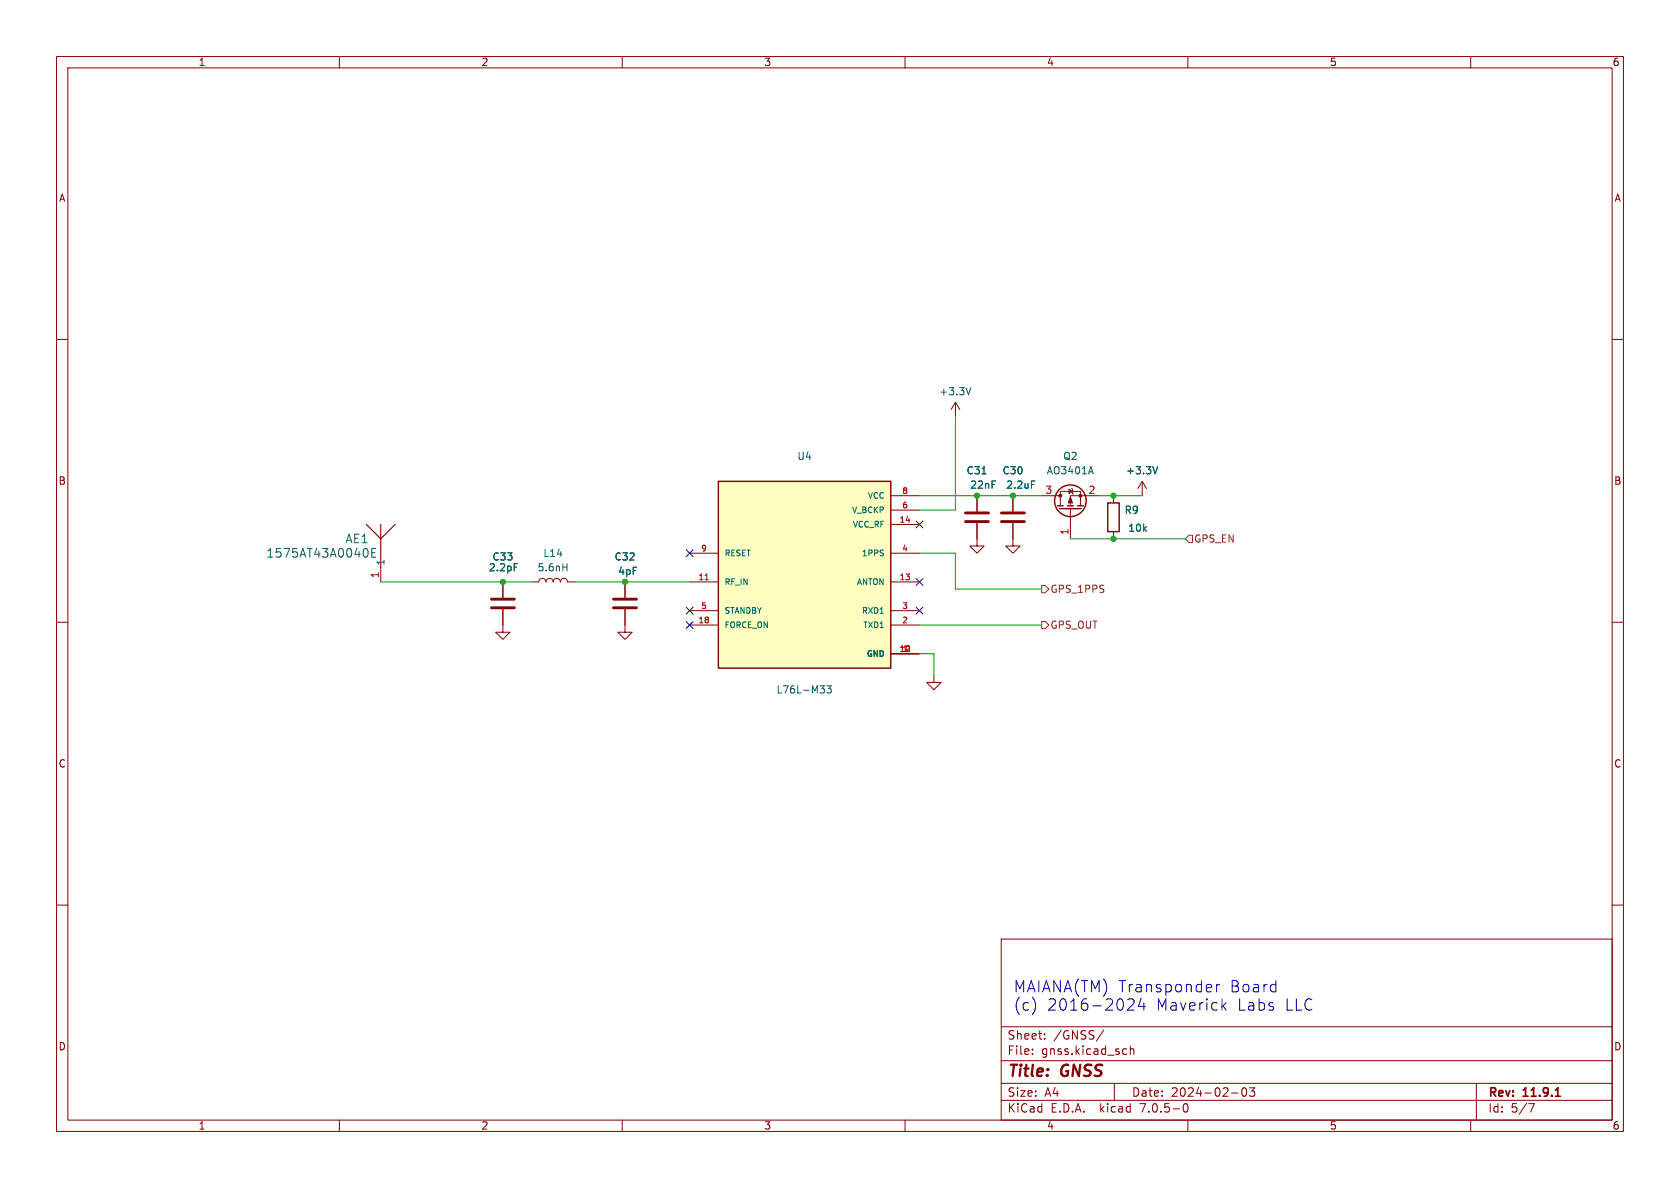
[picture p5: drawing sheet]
<svg xmlns="http://www.w3.org/2000/svg" width="297mm" height="210mm" viewBox="0 0 297 210" stroke-linecap="round" stroke-linejoin="round" font-family="sans-serif">
<g fill="none" stroke="#840000" stroke-width=".18">
<path d="M10 10h277v190h-277zM12 12h273v186h-273zM60 10v2M110 10v2M160 10v2M210 10v2M260 10v2M10 60h2M285 60h2M168.9 71.1l-.8 1.3M168.9 71.1v2.6M168.9 71.1l.8 1.3"/>
<path d="M121.9 97.8h5.1M157.5 87.6h5.1M157.5 92.7h5.1M157.5 97.8h5.1M157.5 90.2h5.1M172.7 92.5v4h1.3l-1.3 1.3-1.3-1.3h1.3M172.7 87.6v2.8M179.1 92.5v4h1.2l-1.2 1.3-1.3-1.3h1.3M179.1 87.6v2.8M184.1 87.6h3.4M187.5 89.4v-2.5h3.5v2.5M189 86.5l.6 .4-.6 .3z"/>
<path d="M189.2 89.9v5.4M189.5 86.4l.1 .1v.7l.1 .2M194.3 87.6h-5.1v1.8M196.8 87.6v1.3M196.8 94v1.3M201.9 85.1l-.7 1.3M201.9 85.1v2.5M201.9 85.1l.8 1.3M10 110h2M67.3 100.3v2.6M88.9 107.7v4.1h1.3l-1.3 1.2-1.3-1.2h1.3M88.9 102.9v2.8"/>
<path d="M94 102.9h1.2a.64 .64 0 0 1 .7-.7 .64 .64 0 0 1 .6 .7 .64 .64 0 0 1 .7-.7 .64 .64 0 0 1 .6 .7 .64 .64 0 0 1 .6-.7 .64 .64 0 0 1 .7 .7 .64 .64 0 0 1 .6-.7 .64 .64 0 0 1 .6 .7h1.3M110.5 107.7v4.1h1.3l-1.3 1.2-1.3-1.2h1.3M110.5 102.9v2.8M121.9 102.9h5.1M121.9 110.5h5.1M121.9 108h5.1M157.5 115.6h5.1M157.5 102.9h5.1M157.5 110.5h5.1M157.5 108h5.1M165.1 119.4v1.3h1.3l-1.3 1.2-1.3-1.2h1.3M285 110h2"/>
<path d="M10 160h2M285 160h2M177 166h108v32h-108zM60 198v2M110 198v2M160 198v2M177 194.5h108M177 191.5h108M177 187.5h108M177 181.5h108M182.5 186.3v.1M182.5 185.5v.1"/>
<path d="M184.7 183.6v.1M184.7 182.8v.1M195.1 182.1l-1.3 2M197 191.5v3M198.7 185.4l.5 .1M199.2 186.3l-.5 .1M199.8 185.5l.2-.1 .4 .1 .1 .9M199.8 184.9v1.5M209.3 195.2l.2-.1a.81 .81 0 0 1 .6 .6 .81 .81 0 0 1-.3 .8l-.1 .1a.81 .81 0 0 1-.4-1.4zM210 198v2M217.7 193.2h1.2M219.7 192.4l.2-.1a.81 .81 0 0 1 .6 .6 .81 .81 0 0 1-.3 .8l-.2 .1a.81 .81 0 0 1-.3-1.4z"/>
<path d="M220.9 192.3h.9l-.5 .6 .4 .1v.7l-.2 .1h-.4l-.2-.1M260 198v2M261 191.5v6.5M270.2 195.1h1l-.6 1.5"/>
</g>
<path d="M275 193.8h.8M275.3 192.5l.1-.2v1.5" fill="none" stroke="#840000" stroke-width=".3"/>
<path d="M64.8 92.7l2.5 2.6 2.5-2.6M67.3 92.7v7.6" fill="none" stroke="#840000" stroke-width=".2"/>
<g fill="none" stroke="#006464" stroke-width=".18">
<path d="M171.6 68.5l-.4 1.3M64.9 97.1l.2 .4-.2 .8M65.7 97.7h.5M66.5 97h-.8v1.5h.8M90.9 99.6h.6M100.2 99.6v1.3M182.3 85h.7M192.9 82.5l.4 1.3M204.7 82.5l-.5 1.3M99.5 100.2h.7M145 121.2h.7l-.4 .5M145.7 121.8v.6"/>
<path d="M146.2 121.2h.8l-.5 .5 .4 .1v.6l-.2 .1-.5-.1"/>
</g>
<g fill="none" stroke="#840000" stroke-width=".25">
<path d="M127 85.1h30.5v33h-30.5zM186.9 89.4h1.1M187.3 89.9h3.8M188.7 89.4h1M190.5 89.4h1M195.8 88.9h2.1v5.1h-2.1z"/>
<circle cx="189.2" cy="88.5" r="2.79"/>
</g>
<g fill="#840000" stroke="#840000" stroke-width=".18">
<path d="M189.2 87.9l.4 1h-.8z"/>
<circle cx="191" cy="87.6" r=".25"/>
<circle cx="187.5" cy="87.6" r=".25"/>
</g>
<path d="M170.7 90.7h4.1M170.7 92.2h4.1M177 90.7h4.1M177 92.2h4.1M86.9 105.9h4M86.9 107.4h4M108.5 105.9h4M108.5 107.4h4" fill="none" stroke="#840000" stroke-width=".51"/>
<path d="M127 85.1h30.5v33h-30.5z" fill="#ffffc2" stroke="#ffffc2" stroke-width=".18"/>
<path d="M124.7 102.5h.5" fill="none" stroke="#a90000" stroke-width=".18"/>
<path d="M209.5 95.3l.7-.7h.6v1.3h-.6zM184.1 103.5h.7l.6 .6-.6 .7h-.7zM184.1 109.9h.7l.6 .6-.6 .6h-.7z" fill="none" stroke="#725600" stroke-width=".18"/>
<path d="M200.5 177.1l-.1 .3-1.1 1.2h1.2M201.7 176.5l-.4 1.4h1.2M202.2 177.2v1.4M215.1 174v1.3M215.6 174a.51 .51 0 0 0-.5 .4M216.2 177.8l.6 .8M216.8 177.2l-.8 .8M225.4 174l.2 .1M225.6 173.3v2M225.6 175.3h-.2" fill="none" stroke="#0000c2" stroke-width=".18"/>
<path d="M168.9 73.7v16.5h-6.3M162.6 97.8h6.3v6.3h15.2M162.6 87.6h21.5M189.2 95.3h20.3M194.3 87.6h7.6M67.3 102.9h26.7M101.6 102.9h20.3M162.6 115.6h2.5v3.8M162.6 110.5h21.5" fill="none" stroke="#009600" stroke-width=".18"/>
<path d="M121.3 97.2l1.2 1.2M122.5 97.2l-1.2 1.2M162 92.1l1.2 1.2M163.2 92.1l-1.2 1.2M121.3 107.3l1.2 1.3M121.3 109.9l1.2 1.2M122.5 107.3l-1.2 1.3M122.5 109.9l-1.2 1.2M162 102.3l1.2 1.2M162 107.3l1.2 1.3M163.2 102.3l-1.2 1.2M163.2 107.3l-1.2 1.3" fill="none" stroke="#000084" stroke-width=".18"/>
<g fill="#009600" stroke="#009600" stroke-width=".18">
<circle cx="172.7" cy="87.6" r=".46"/>
<circle cx="110.5" cy="102.9" r=".46"/>
<circle cx="88.9" cy="102.9" r=".46"/>
<circle cx="196.8" cy="87.6" r=".46"/>
<circle cx="196.8" cy="95.3" r=".46"/>
<circle cx="179.1" cy="87.6" r=".46"/>
</g>
<g font-size="2.8" fill="#0000c2">
<text x="179.1" y="175.6">MAIANA(TM) Transponder</text>
<text x="179.1" y="178.8">(c)</text>
<text x="185" y="178.8">2016-2024</text>
<text x="204.2" y="178.8">Maverick</text>
<text x="217.2" y="175.6">Board</text>
<text x="218.5" y="178.8">Labs</text>
<text x="226.9" y="178.8">LLC</text>
</g>
<g font-size="2.8" fill="#840000">
<text x="178" y="190.8">Title:</text>
<text x="187.5" y="190.8">GNSS</text>
</g>
<g font-size="2.1" fill="#006464">
<text x="47" y="98.7">1575AT43A0040E</text>
<text x="61" y="96.2">AE1</text>
</g>
<g font-size="2.1" fill="#840000">
<text x="178" y="183.9">Sheet:</text>
<text x="186.2" y="183.9">/GNSS/</text>
<text x="178" y="186.6">File:</text>
<text x="184" y="186.6">gnss.kicad_sch</text>
<text x="178" y="196.8">KiCad</text>
<text x="178" y="194">Size:</text>
<text x="184.6" y="194">A4</text>
<text x="185.7" y="196.8">E.D.A.</text>
<text x="194.4" y="196.8">kicad</text>
<text x="200" y="194">Date:</text>
<text x="201.5" y="196.8">7.0.5-0</text>
<text x="206.9" y="194">2024-02-03</text>
<text x="263" y="194.2">Rev:</text>
<text x="263" y="196.8">Id:</text>
<text x="267" y="196.8">5/7</text>
<text x="269.2" y="194.2">11.9.1</text>
</g>
<g font-size="1.8" fill="#840000">
<text x="35" y="11.8">1</text>
<text x="85" y="11.8">2</text>
<text x="135" y="11.8">3</text>
<text x="185" y="11.8">4</text>
<text x="235" y="11.8">5</text>
<text x="285" y="11.8">6</text>
<text x="10.4" y="35.8">A</text>
<text x="285.4" y="35.8">A</text>
<text x="10.3" y="85.8">B</text>
<text x="285.3" y="85.8">B</text>
<text x="10.3" y="135.8">C</text>
<text x="285.3" y="135.8">C</text>
<text x="10.3" y="185.8">D</text>
<text x="285.3" y="185.8">D</text>
<text x="35" y="199.8">1</text>
<text x="85" y="199.8">2</text>
<text x="135" y="199.8">3</text>
<text x="185" y="199.8">4</text>
<text x="235" y="199.8">5</text>
<text x="285" y="199.8">6</text>
</g>
<g font-size="1.8" fill="#006464">
<text x="166" y="70">+3.3V</text>
<text x="140.9" y="81.5">U4</text>
<text x="187.9" y="81.5">Q2</text>
<text x="170.8" y="84">C31</text>
<text x="171.5" y="86.6">22nF</text>
<text x="177.2" y="84">C30</text>
<text x="177.8" y="86.6">2.2uF</text>
<text x="185" y="84">AO3401A</text>
<text x="199" y="84">+3.3V</text>
<text x="198.8" y="91">R9</text>
<text x="199.4" y="94.2">10k</text>
<text x="68.1" y="100.1" transform="rotate(-90 68.1 100.1)">1</text>
<text x="86.4" y="101.2">2.2pF</text>
<text x="87" y="99.3">C33</text>
<text x="95" y="101.2">5.6nH</text>
<text x="96" y="98.6">L14</text>
<text x="108.6" y="99.3">C32</text>
<text x="109.2" y="101.8">4pF</text>
<text x="137.2" y="122.7">L76L-M33</text>
</g>
<g font-size="1.8" fill="#a90000">
<text x="184.8" y="87.4">3</text>
<text x="192.4" y="87.4">2</text>
<text x="189" y="94.6" transform="rotate(-90 189 94.6)">1</text>
<text x="67.1" y="102.3" transform="rotate(-90 67.1 102.3)">1</text>
</g>
<g font-size="1.8" fill="#725600">
<text x="211" y="96.1">GPS_EN</text>
<text x="185.6" y="105">GPS_1PPS</text>
<text x="185.6" y="111.3">GPS_OUT</text>
</g>
<g font-size="1.4" fill="#006464">
<text x="153.4" y="88.3">VCC</text>
<text x="150.6" y="90.9">V_BCKP</text>
<text x="150.7" y="93.4">VCC_RF</text>
<text x="128" y="98.5">RESET</text>
<text x="152.3" y="98.5">1PPS</text>
<text x="128" y="103.6">RF_IN</text>
<text x="151.4" y="103.6">ANTON</text>
<text x="128" y="111.2">FORCE_ON</text>
<text x="128" y="108.6">STANDBY</text>
<text x="152.3" y="108.6">RXD1</text>
<text x="152.6" y="111.2">TXD1</text>
<text x="153.2" y="116.3">GND</text>
</g>
<g font-size="1.4" fill="#a90000">
<text x="159.4" y="89.9">6</text>
<text x="159.4" y="87.4">8</text>
<text x="159" y="92.5">14</text>
<text x="123.9" y="97.5">9</text>
<text x="159.4" y="97.5">4</text>
<text x="123.4" y="102.6">11</text>
<text x="123.9" y="107.7">5</text>
<text x="159" y="102.6">13</text>
<text x="159.4" y="107.7">3</text>
<text x="123.4" y="110.2">18</text>
<text x="159.4" y="110.2">2</text>
<text x="159" y="115.3">12</text>
<text x="159.4" y="115.3">1</text>
</g>
</svg>
